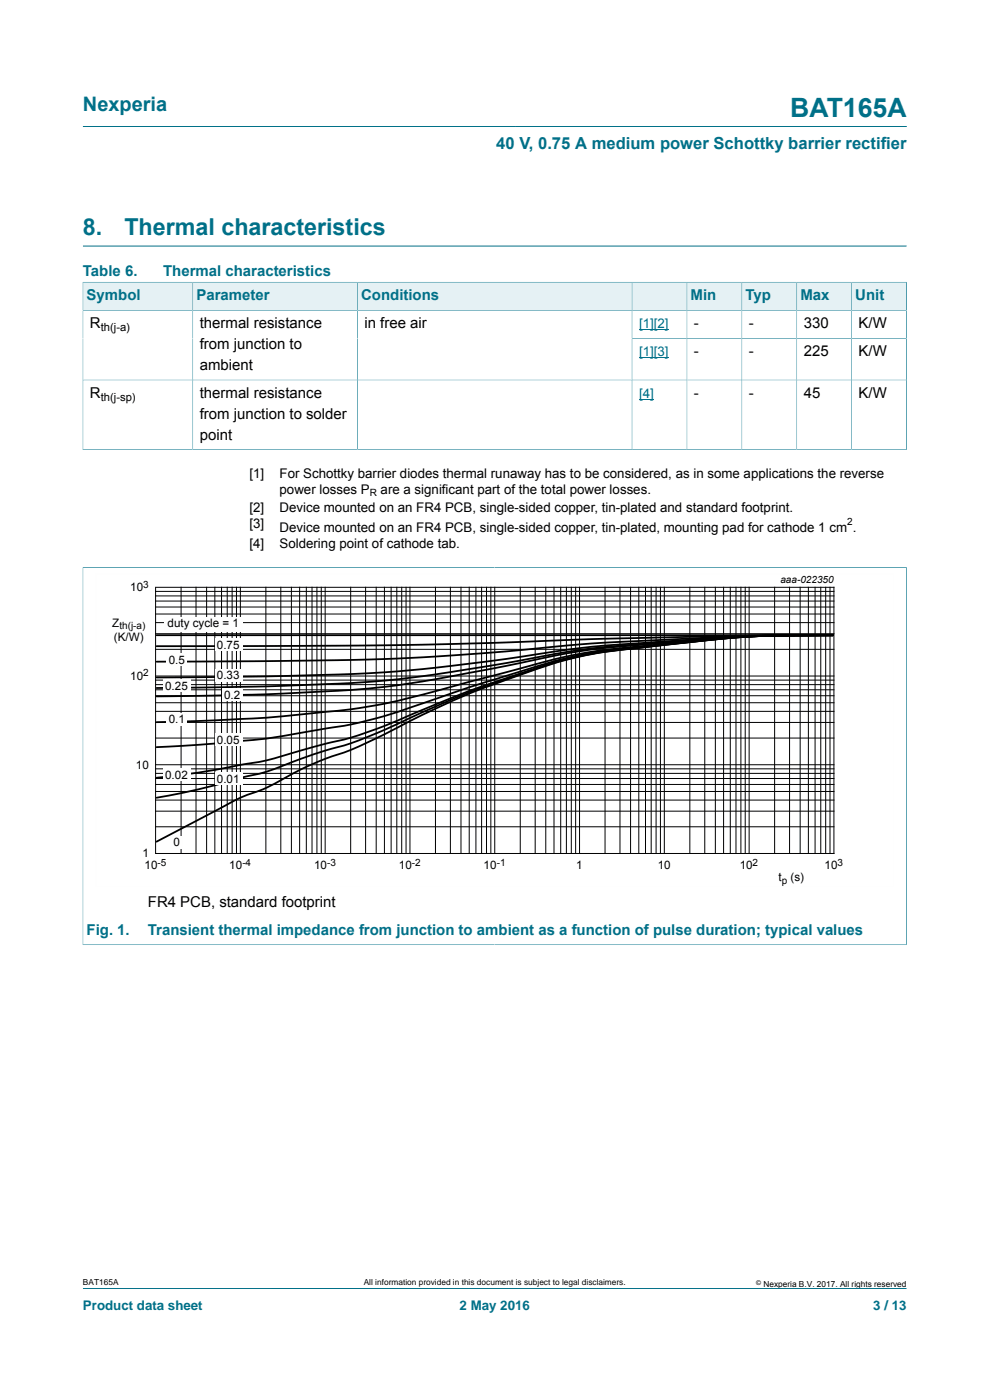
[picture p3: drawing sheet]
<svg xmlns="http://www.w3.org/2000/svg" width="210mm" height="297mm" viewBox="0 0 210 297" stroke-linecap="round" stroke-linejoin="round" font-family="sans-serif">
<path d="M17.6 26.8h174.7M17.6 52.2h174.7M17.6 273.3h174.7" fill="none" stroke="#007088" stroke-width=".21"/>
<path d="M17.7 59.9h23.1v5.9h-23.1z" fill="#e5f1f4"/>
<path d="M17.6 59.8v6h23.3v-5.9h-23.4" fill="none" stroke="#007088" stroke-width=".21"/>
<path d="M41 59.9h34.8v5.9h-34.8z" fill="#e5f1f4"/>
<path d="M40.9 59.9h34.9v5.9h-34.9z" fill="none" stroke="#007088" stroke-width=".21"/>
<path d="M75.9 59.9h58.1v5.9h-58.1z" fill="#e5f1f4"/>
<path d="M75.8 59.9h58.3v5.9h-58.3z" fill="none" stroke="#007088" stroke-width=".21"/>
<path d="M134.1 59.9h11.5v5.9h-11.5z" fill="#e5f1f4"/>
<path d="M134.1 59.9h11.6v5.9h-11.6z" fill="none" stroke="#007088" stroke-width=".21"/>
<path d="M145.8 59.9h11.5v5.9h-11.5z" fill="#e5f1f4"/>
<path d="M145.7 59.9h11.7v5.9h-11.7z" fill="none" stroke="#007088" stroke-width=".21"/>
<path d="M157.4 59.9h11.5v5.9h-11.5z" fill="#e5f1f4"/>
<path d="M157.4 59.9h11.6v5.9h-11.6z" fill="none" stroke="#007088" stroke-width=".21"/>
<path d="M169.1 59.9h11.5v5.9h-11.5z" fill="#e5f1f4"/>
<path d="M169 59.9h11.7v5.9h-11.7z" fill="none" stroke="#007088" stroke-width=".21"/>
<path d="M180.7 59.9h11.5v5.9h-11.5z" fill="#e5f1f4"/>
<g fill="none" stroke="#007088" stroke-width=".21">
<path d="M192.3 59.8v35.7M192.4 59.9h-11.7v35.5M40.9 65.8v29.6M75.8 65.8v29.6M134.1 71.8h58.2M134.1 65.8v29.6M145.7 65.8v29.6M157.4 65.8v29.6M169 65.8v29.6M192.3 65.8h-174.7v29.7M17.5 95.4h174.9M17.6 80.6h174.7"/>
<path d="M17.5 120.4h174.9M17.6 120.3v80.2M192.3 120.3v80.2M17.5 200.4h174.9"/>
</g>
<path d="M135.5 69.9h6.3M135.5 75.9h6.3M135.5 84.7h3.2" fill="none" stroke="#00f" stroke-width=".21"/>
<path d="M20.3 121.8h169.3v66.3h-169.3z" fill="none" stroke="#fefefe" stroke-width=".21"/>
<g fill="none" stroke="#000" stroke-width=".21">
<path d="M33 124.6h143.9v56.5h-143.9zM33 137.8h143.9M33 134.4h143.9M33 132.1h143.9M33 130.3h143.9M33 128.8h143.9M33 127.5h143.9M33 126.4h143.9M33 125.5h143.9M38.4 124.6v56.5M41.6 124.6v56.5M43.8 124.6v56.5"/>
<path d="M45.6 124.6v56.5M47 124.6v56.5M48.2 124.6v56.5M49.2 124.6v56.5M50.2 124.6v56.5M51 124.6v56.5M56.4 124.6v56.5M59.6 124.6v56.5M61.8 124.6v56.5M63.6 124.6v56.5M65 124.6v56.5M66.2 124.6v56.5"/>
<path d="M67.2 124.6v56.5M68.1 124.6v56.5M69 124.6v56.5M74.4 124.6v56.5M77.6 124.6v56.5M79.8 124.6v56.5M81.5 124.6v56.5M83 124.6v56.5M84.2 124.6v56.5M85.2 124.6v56.5M86.1 124.6v56.5M87 124.6v56.5"/>
<path d="M92.4 124.6v56.5M95.5 124.6v56.5M97.8 124.6v56.5M99.5 124.6v56.5M101 124.6v56.5M102.2 124.6v56.5M103.2 124.6v56.5M104.1 124.6v56.5M104.9 124.6v56.5M110.4 124.6v56.5M113.5 124.6v56.5M115.8 124.6v56.5"/>
<path d="M117.5 124.6v56.5M118.9 124.6v56.5M120.1 124.6v56.5M121.2 124.6v56.5M122.1 124.6v56.5M122.9 124.6v56.5M128.3 124.6v56.5M131.5 124.6v56.5M133.8 124.6v56.5M135.5 124.6v56.5M136.9 124.6v56.5M138.1 124.6v56.5"/>
<path d="M139.2 124.6v56.5M140.1 124.6v56.5M140.9 124.6v56.5M146.3 124.6v56.5M149.5 124.6v56.5M151.7 124.6v56.5M153.5 124.6v56.5M154.9 124.6v56.5M156.1 124.6v56.5M157.2 124.6v56.5M158.1 124.6v56.5M158.9 124.6v56.5"/>
<path d="M164.3 124.6v56.5M167.5 124.6v56.5M169.7 124.6v56.5M171.5 124.6v56.5M172.9 124.6v56.5M174.1 124.6v56.5M175.1 124.6v56.5M176.1 124.6v56.5M33 156.6h143.9M33 153.3h143.9M33 150.9h143.9M33 149.1h143.9"/>
<path d="M33 147.6h143.9M33 146.3h143.9M33 145.2h143.9M33 144.3h143.9M33 143.4h143.9M33 175.4h143.9M33 172.1h143.9M33 169.7h143.9M33 167.9h143.9M33 166.4h143.9M33 165.2h143.9M33 164.1h143.9"/>
<path d="M33 163.1h143.9M33 162.2h143.9"/>
</g>
<path d="M33.2 134.8h143.5M176.7 134.8l-24 .1-25.3 .6-23.2 .9-20.1 .5-50.9 .2M176.7 134.8l-18.7 .1-29 1.4-7.6 .5-18.7 1.8-19.4 1.1-24.4 .5-25.7 .2M176.7 134.8l-19.4 .2-29 1.9-7.3 .9-14.1 2-11.3 1.5-14 1.3-8 .4-16.3 .5-24.1 .2M176.7 134.8h-12.5l-6.9 .3-29 2.2-8 1-14 2.6-13.9 2.2-7.6 .9-5.5 .6-6.5 .4-16.3 .6-23.3 .4M176.7 134.8h-12.5l-6.9 .3-29.8 2.4-8.5 1.3-12.7 2.7-14.6 2.7-7.9 1.2-6.2 .7-21.1 1.2-23.3 .4M176.7 134.8h-12.5l-6.9 .3-22.6 2.1a113 113 0 0 0-25.8 5l-20.6 5.5a121.1 121.1 0 0 1-22.9 3.7l-10.5 1-21.7 .8M176.7 134.8h-11.8l-6.9 .3-6.1 .5-16.5 1.7a100.1 100.1 0 0 0-26.5 5.6l-9.3 2.9-10.6 3.6a99.6 99.6 0 0 1-22.5 5.6l-1.3 .2a120.4 120.4 0 0 1-17 2.3l-15 1M176.7 134.8h-12.5l-6.2 .3-6.1 .5-16.5 1.8a92.4 92.4 0 0 0-26.5 6l-3.9 1.3a327.8 327.8 0 0 0-23.4 9.3 75.1 75.1 0 0 1-13.8 4.1l-2 .5a86 86 0 0 1-14 3.5l-9.2 1.7-9.4 1.2M176.7 134.8h-11.8l-6.9 .3-6.1 .5-16.5 1.8a89.8 89.8 0 0 0-26.5 6.1l-2.6 .9a250.2 250.2 0 0 0-25.4 10.7 67.8 67.8 0 0 1-12.5 4.3l-4.7 1.6a56.5 56.5 0 0 1-13.2 4.2l-8.7 2.3-8.6 1.7M176.7 134.8l-12.5 .1-6.9 .3-21.9 2.3a87.5 87.5 0 0 0-26.5 6.2l-2 .7a192.5 192.5 0 0 0-26.8 12.1 70.1 70.1 0 0 1-11.7 4.7 96.5 96.5 0 0 0-11.9 5.9l-.7 .3a48.2 48.2 0 0 0-10.8 5l-11.8 6.2" fill="none" stroke="#000" stroke-width=".38"/>
<g fill="#fefefe">
<path d="M34.9 131h16.5v3.1h-16.5z"/>
<path d="M45.6 135.5h5.8v2.5h-5.8z"/>
<path d="M35.3 138.7h4.4v2.6h-4.4z"/>
<path d="M45.6 141.9h5.8v2.6h-5.8z"/>
<path d="M34.6 144.2h5.8v2.6h-5.8z"/>
<path d="M47.1 146h4.3v2.6h-4.3z"/>
<path d="M35.3 151.3h4.4v2.6h-4.4z"/>
<path d="M45.6 155.7h5.8v2.6h-5.8z"/>
<path d="M34.6 162.9h5.8v2.6h-5.8z"/>
<path d="M45.6 163.9h5.8v2.6h-5.8z"/>
<path d="M36.2 177.3h2.6v2.6h-2.6z"/>
</g>
<text font-size="5.6" fill="#007088" x="167.6" y="24.8">BAT165A</text>
<g font-size="4.9" fill="#007088">
<text x="17.6" y="49.8">8.</text>
<text x="26.4" y="49.8">Thermal characteristics</text>
</g>
<text font-size="4.2" fill="#007088" x="17.6" y="23.6">Nexperia</text>
<text font-size="3.5" fill="#007088" x="105.3" y="31.7">40 V, 0.75 A medium power Schottky barrier rectifier</text>
<g font-size="3.2" fill="#007088">
<text x="17.6" y="58.5">Table 6.</text>
<text x="34.6" y="58.5">Thermal characteristics</text>
<text x="18.4" y="63.7">Symbol</text>
<text x="41.7" y="63.7">Parameter</text>
<text x="76.6" y="63.7">Conditions</text>
<text x="146.5" y="63.7">Min</text>
<text x="158.1" y="63.7">Typ</text>
<text x="169.8" y="63.7">Max</text>
<text x="181.4" y="63.7">Unit</text>
<text x="18.4" y="198.3">Fig. 1.</text>
<text x="31.4" y="198.3">Transient thermal impedance from junction to ambient as a function of pulse duration; typical values</text>
</g>
<g font-size="3.2">
<text x="19.1" y="69.6">R</text>
<text x="42.4" y="69.6">thermal resistance</text>
<text x="77.3" y="69.6">in free air</text>
<text x="147.2" y="69.6">-</text>
<text x="158.8" y="69.6">-</text>
<text x="170.5" y="69.6">330</text>
<text x="182.1" y="69.6">K/W</text>
<text x="42.4" y="74">from junction to</text>
<text x="147.2" y="75.6">-</text>
<text x="158.8" y="75.6">-</text>
<text x="170.5" y="75.6">225</text>
<text x="182.1" y="75.6">K/W</text>
<text x="42.4" y="78.5">ambient</text>
<text x="19.1" y="84.4">R</text>
<text x="42.4" y="84.4">thermal resistance</text>
<text x="42.4" y="88.8">from junction to solder</text>
<text x="147.2" y="84.4">-</text>
<text x="158.8" y="84.4">-</text>
<text x="170.5" y="84.4">45</text>
<text x="182.1" y="84.4">K/W</text>
<text x="42.4" y="93.2">point</text>
<text x="31.4" y="192.4">FR4 PCB, standard footprint</text>
</g>
<g font-size="2.8" fill="#00f">
<text x="135.5" y="69.6">[1][2]</text>
<text x="135.5" y="75.6">[1][3]</text>
<text x="135.5" y="84.4">[4]</text>
</g>
<g font-size="2.8">
<text x="52.9" y="101.3">[1]</text>
<text x="59.3" y="101.3">For Schottky barrier diodes thermal runaway has to be considered, as in some applications the reverse</text>
<text x="59.3" y="104.7">power losses P</text>
<text x="80.7" y="104.7">are a significant part of the total power losses.</text>
<text x="52.9" y="108.5">[2]</text>
<text x="52.9" y="111.9">[3]</text>
<text x="59.3" y="108.5">Device mounted on an FR4 PCB, single-sided copper, tin-plated and standard footprint.</text>
<text x="59.3" y="112.9">Device mounted on an FR4 PCB, single-sided copper, tin-plated, mounting pad for cathode 1 cm .</text>
<text x="52.9" y="116.2">[4]</text>
<text x="59.3" y="116.2">Soldering point of cathode tab.</text>
</g>
<g font-size="2.8" fill="#007088">
<text x="17.6" y="277.9">Product data sheet</text>
<text x="97.5" y="277.9">2 May 2016</text>
<text x="185.2" y="277.9">3 / 13</text>
</g>
<g font-size="2.5">
<text x="27.6" y="125.4">10</text>
<text x="23.8" y="133">Z</text>
<text x="24.2" y="135.9">(K/W)</text>
<text x="35.5" y="133.1">duty cycle = 1</text>
<text x="46" y="137.7">0.75</text>
<text x="35.8" y="140.8">0.5</text>
<text x="27.6" y="144.3">10</text>
<text x="35" y="146.4">0.25</text>
<text x="46" y="144.1">0.33</text>
<text x="47.5" y="148.3">0.2</text>
<text x="35.8" y="153.5">0.1</text>
<text x="46" y="157.9">0.05</text>
<text x="28.8" y="163.1">10</text>
<text x="35" y="165.2">0.02</text>
<text x="46" y="166.1">0.01</text>
<text x="36.8" y="179.5">0</text>
<text x="30.2" y="181.9">1</text>
<text x="30.7" y="184.4">10</text>
<text x="48.6" y="184.4">10</text>
<text x="66.6" y="184.4">10</text>
<text x="84.6" y="184.4">10</text>
<text x="102.6" y="184.4">10</text>
<text x="122.2" y="184.4">1</text>
<text x="139.5" y="184.4">10</text>
<text x="156.9" y="184.4">10</text>
<text x="174.9" y="184.4">10</text>
<text x="165.2" y="187">t</text>
<text x="167.7" y="187">(s)</text>
</g>
<g font-size="2.4">
<text x="21.4" y="70.3">th(j-a)</text>
<text x="21.4" y="85">th(j-sp)</text>
</g>
<g font-size="2.1">
<text x="78.4" y="105.3">R</text>
<text x="179.7" y="111.4">2</text>
<text x="30.4" y="124.7">3</text>
<text x="165.5" y="123.7">aaa-022350</text>
<text x="25.3" y="133.5">th(j-a)</text>
<text x="30.4" y="143.5">2</text>
<text x="33.4" y="183.6">-5</text>
<text x="51.4" y="183.6">-4</text>
<text x="69.4" y="183.6">-3</text>
<text x="87.3" y="183.6">-2</text>
<text x="105.4" y="183.6">-1</text>
<text x="159.6" y="183.6">2</text>
<text x="177.7" y="183.6">3</text>
<text x="165.9" y="187.5">p</text>
</g>
<g font-size="1.8">
<text x="17.6" y="272.7">BAT165A</text>
<text x="77.2" y="272.7">All information provided in this document is subject to legal disclaimers.</text>
<text x="161.9" y="273">Nexperia B.V. 2017. All rights reserved</text>
</g>
<text font-size="1.4" x="160.4" y="272.6">©</text>
</svg>
